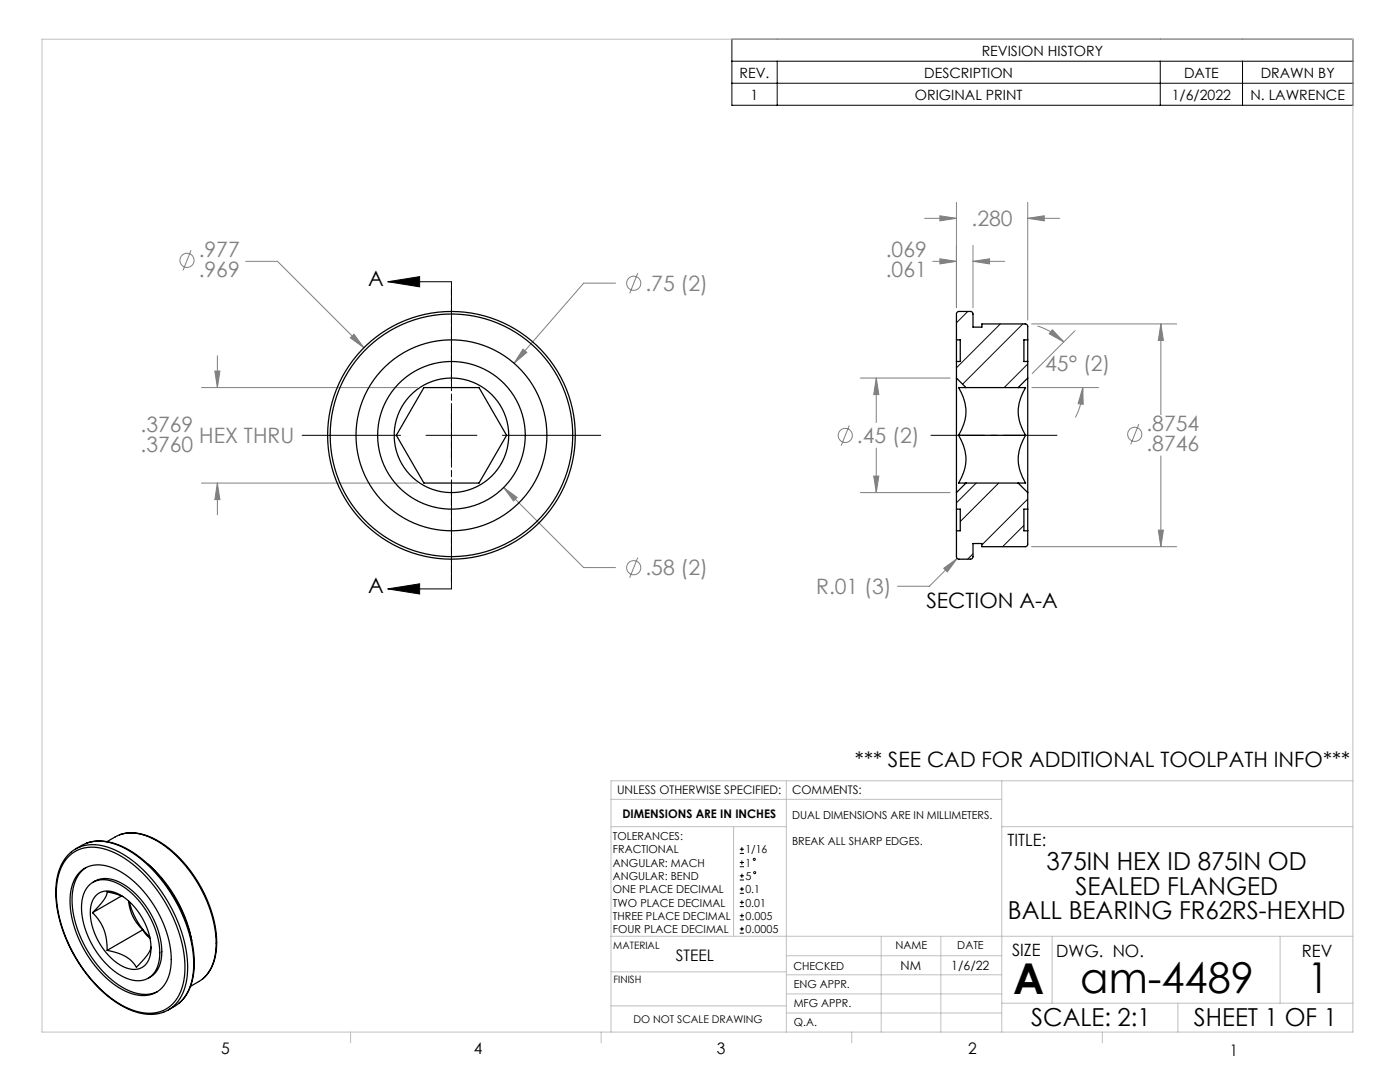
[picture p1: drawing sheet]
<svg xmlns="http://www.w3.org/2000/svg" width="279mm" height="216mm" viewBox="0 0 279 216" stroke-linecap="round" stroke-linejoin="round" font-family="sans-serif">
<g fill="none" stroke="#808080" stroke-width=".2">
<path d="M38.1 49.9l-1.6 4.1M49 52.1h6.4l17.2 17.3M122.8 56.5h-6.3l-13.9 16M127.3 54.5l-1.6 4M184.5 43.6h6.4M186.2 52.1h4.7M187.6 43.1l3.3 .5-3.3 .5zM187.6 51.6l3.3 .5-3.3 .6zM190.9 40.4v21M194.2 52.1l3.3-.5v1.1zM194.2 52.1h6.3M194.2 49v12.4"/>
<path d="M205.1 43.6l3.3-.5v1zM205.1 40.4v23.5M205.1 43.6h6.4M40.2 77.3h43.1M42.9 74h1l-.5 3.3zM43.4 71v6.3M69.9 67.4l.7-.7 2 2.7zM104.4 69.7l.7 .6-2.5 2.2zM171.7 75.4h17.9M174.9 75.4l.5 3.3h-1zM174.9 75.4v8.9M205.9 64.6h28.9"/>
<path d="M205.9 77.3h13.4M207.1 65a12.9 12.9 0 0 1 5.2 3.2M210 65.8l2.3 2.4-2.9-1.6zM214.6 66l-8.6 8.5M216.1 77.3l.1 3.4-1-.1zM216.1 77.3a12.9 12.9 0 0 1-1.5 6M231.7 64.6l.5 3.3h-1zM231.7 64.6v18.2M40.2 96.4h43.1M43.4 96.4l.5 3.3h-1zM43.4 96.4v6.3M100.5 97.3l2.7 2-.7 .7z"/>
<path d="M100.5 97.3l16 16h6.3M169.5 84.9l-1.6 4M171.7 98.3h17.9M174.4 95h1l-.5 3.3zM174.9 89.4v8.9M227.3 84.6l-1.6 4.1M231.7 91v18.1M127.3 111.3l-1.6 4M188.3 113.4l2.7-2-1.9 2.7zM191 111.4l-5.5 5.6h-6.4M205.9 109.1h28.9M231.2 105.8h1l-.5 3.3z"/>
<circle cx="37.3" cy="52" r="1.41"/>
<circle cx="126.5" cy="56.5" r="1.41"/>
<circle cx="168.7" cy="86.9" r="1.41"/>
<circle cx="226.5" cy="86.7" r="1.41"/>
<circle cx="126.5" cy="113.3" r="1.41"/>
</g>
<g fill="none" stroke="#000" stroke-width=".2">
<path d="M146.1 7.8h123.9v13.2h-123.9zM146.1 12.2h123.9M146.1 16.6h123.9M155.1 12.2v8.8M231.6 12.2v8.8M248 12.2v8.8M77.4 56.2l6.3-1v2zM77.4 56.2h12.7M90.1 57.1v19.6M60.3 86.9h19.6M85 86.9h10.2M90.1 81.8v10.1"/>
<path d="M90.1 97v19.7M100.3 86.9h19.6M77.4 117.5l6.3-1v2zM77.4 117.5h12.7M147.6 170.3h.9M147.6 169.5h.9M147.6 172.9h.9M147.6 172.1h.9M147.6 175.6h.9M147.6 174.8h.9M147.6 178.2h.9M147.6 177.4h.9"/>
<path d="M148.1 169v.9M148.1 171.7v.8M148.1 174.3v.9M148.1 177v.8M148.1 179.6v.9M147.6 180.9h.9M147.6 180.1h.9M147.6 183.5h.9M147.6 182.7h.9M147.6 186.2h.9M147.6 185.4h.9M148.1 182.3v.8"/>
<path d="M148.1 184.9v.9"/>
<circle cx="150.5" cy="171.5" r=".21"/>
<circle cx="150.6" cy="174.1" r=".21"/>
</g>
<path d="M185.8 86.9h25.1" fill="none" stroke="#000" stroke-width=".2" stroke-dasharray="15.2 1.3 1.3 1.3" stroke-dashoffset="4.6"/>
<path d="M90.1 56.2v61.3" fill="none" stroke="#000" stroke-width=".2" stroke-dasharray="1.3 .6" stroke-dashoffset=".5"/>
<g fill="none" stroke="#c0c0c0" stroke-width=".2">
<path d="M8.4 7.8h261.6v198.1h-261.6zM121.9 159.5h78M156.9 155.8v50.1M199.9 155.8v50.1M270 155.8h-148.1v50.1M121.9 165h35M146.4 165v21.8M199.9 165h70.1M121.9 186.8h148.1M121.9 193.9h35M156.9 198.3h43M156.9 194.5h43"/>
<path d="M156.9 190.7h43M175.9 186.8v19.1M187.8 186.8v19.1M210 186.8v13.4M255.5 186.8v13.4M70 205.9v2.2M120 205.9v2.2M121.9 200.7h35M156.9 202.1h43M170 205.9v2.2M199.9 200.2h70.1M220 205.9v2.2"/>
<path d="M235.1 200.2v5.7"/>
</g>
<path d="M77.4 56.2l6.3-1v2zM77.4 117.5l6.3-1v2z" fill="#000"/>
<path d="M70.6 66.7l-.7 .7 2.7 2zM43.4 96.4l.5 3.3h-1zM42.9 74h1l-.5 3.3zM104.4 69.7l-1.8 2.8 2.5-2.2zM100.5 97.3l2 2.7 .7-.7zM187.6 43.1l3.3 .5-3.3 .5zM205.1 43.6l3.3-.5v1zM194.2 52.1l3.3-.5v1.1zM187.6 51.6l3.3 .5-3.3 .6zM231.7 64.6l.5 3.3h-1zM231.2 105.8h1l-.5 3.3zM188.3 113.4l.8 .7 1.9-2.7zM216.1 77.3l.1 3.4-1-.1zM210 65.8l2.3 2.4-2.9-1.6zM174.9 75.4l.5 3.3h-1zM174.4 95h1l-.5 3.3z" fill="#808080"/>
<g fill="none" stroke="#000" stroke-width=".25">
<path d="M84.6 77.3h11l3.1 5.4 2.4 4.2-5.5 9.5h-11l-3.1-5.4-2.4-4.1zM190.9 67.8v-5.1l.1-.4 .4-.2h2.3l.3 .2 .2 .4v2.6h1.8v-.7l8.8 .1 .3 .3v2.8M190.9 75.4v22.9M190.9 67.8v4.3M190.9 67.8h.7v4.3h-.7M190.9 75.4l1.9 1.9M190.9 72.1v3.3M192.8 77.3h-1.5a8.4 8.4 0 0 1 0 9.6M192.8 77.3h10.4M203.2 77.3h1.5a8.4 8.4 0 0 0 0 9.6M205.1 75.4v22.9M205.1 67.8v4.3"/>
<path d="M205.1 72.1v3.3M205.1 67.8h-.8v4.3h.8M205.1 75.4l-1.9 1.9M190.9 98.3v3.3M191.3 86.9a8.4 8.4 0 0 1 0 9.5h1.5M191.3 86.9h13.4M192.8 96.4l-1.9 1.9M192.8 96.4h10.4M203.2 96.4l1.9 1.9M204.7 86.9a8.4 8.4 0 0 0 0 9.5h-1.5M205.1 98.3v3.3M190.9 105.9v5.2l.1 .3 .4 .2h2.3l.3-.2 .2-.3v-2.6h1.8v.6l8.8-.1 .3-.3v-2.8"/>
<path d="M190.9 101.6v4.3M190.9 101.6h.7v4.3h-.7M205.1 101.6v4.3M205.1 101.6h-.8v4.3h.8M13.9 170.7a7.5 7.5 0 0 1 8.3-.9 25.1 25.1 0 0 1 11.8 12.2 22.3 22.3 0 0 1 2.5 14.4 6.9 6.9 0 0 1-9.5 5.3 23 23 0 0 1-11.7-10.3 24.5 24.5 0 0 1-3.9-15.5 8.8 8.8 0 0 1 2.5-5.2zM14.2 170a10.3 10.3 0 0 0-3.1 8.5 28.8 28.8 0 0 0 13.1 22.1 10 10 0 0 0 8.4 1.4M14.2 170a7.4 7.4 0 0 1 7.3-.9 24.1 24.1 0 0 1 12.4 11.4 23.7 23.7 0 0 1 3.2 15.6 7.4 7.4 0 0 1-4.4 5.8M15.1 169.4a8.4 8.4 0 0 1 9-.5 27.2 27.2 0 0 1 12.7 14.5 19.8 19.8 0 0 1 1.2 13.4l-.9 1.7-1.4 1.7M15.8 174.1a5.8 5.8 0 0 1 6.7-.9 20.5 20.5 0 0 1 10.2 11.2 15.1 15.1 0 0 1 .8 10.9 5.4 5.4 0 0 1-7.3 3 19.5 19.5 0 0 1-10.4-10.7 15.5 15.5 0 0 1-1.1-11.6l.5-1zM17.1 173.1a7.1 7.1 0 0 0-2.7 6.4 22.2 22.2 0 0 0 10.4 17.7 7.1 7.1 0 0 0 6.6 .7M17.3 168.2a10 10 0 0 1 8.4 1.4 28.7 28.7 0 0 1 13.1 22.8 9.9 9.9 0 0 1-3.1 7.8M17.8 176.7a4.7 4.7 0 0 1 5.5-.5 16.7 16.7 0 0 1 8.5 15.1 4.3 4.3 0 0 1-4.8 4.4 12 12 0 0 1-7.7-5.8 15 15 0 0 1-2.9-10.6l.5-1.5z"/>
<path d="M18.6 176a5.2 5.2 0 0 1 5.6 .2 17 17 0 0 1 8.1 14.3 5.1 5.1 0 0 1-2.7 4.7M19.1 178.8a3.8 3.8 0 0 1 4.9-.3 13 13 0 0 1 6.1 11.7 3.4 3.4 0 0 1-5.2 2.8 12.7 12.7 0 0 1-6.8-12.2l.3-.9zM21.3 167.9l1.7-.9a7.6 7.6 0 0 1 7.3 .3 25.1 25.1 0 0 1 11.6 14.2 16.2 16.2 0 0 1 .3 11.5 6.2 6.2 0 0 1-2.5 2.9l-1.7 .9M23.9 166.6a9.1 9.1 0 0 1 7.9 1.3 25.7 25.7 0 0 1 11.4 20.8 8.7 8.7 0 0 1-2.7 6.6M24.2 178.8l-5.7 3.3M24.5 178.9l-3.1-.9a6.2 6.2 0 0 1-2.3 3.4l-.6 .7M25.7 179.8a9 9 0 0 0 2.8 5.7M25.8 179.9a14.2 14.2 0 0 0 4.1 7.1M29.5 172.4a27.4 27.4 0 0 1 8.8 15.3M18.5 182.1a9.6 9.6 0 0 1 2.9 7.5M28.5 185.5l.7 1.1 .7 .6M28.5 185.5l-7.1 4.1"/>
<path d="M30.1 189a5.5 5.5 0 0 1-1.8 2.8l-1.1 1.2a7.5 7.5 0 0 0-5.8-3.4M35.7 200.2l-2.1 1.3"/>
<circle cx="90.1" cy="86.9" r="24.2"/>
<circle cx="90.1" cy="86.9" r="24.7"/>
<circle cx="90.1" cy="86.9" r="14.7"/>
<circle cx="90.1" cy="86.9" r="11.4"/>
<circle cx="90.1" cy="86.9" r="19"/>
</g>
<path d="M193.1 62.1l-2.2 2.3M199.6 64.6l-8.7 8.8M204.1 64.6l-12 12.1M205.1 72.6l-4.7 4.7M194.8 96.4l-3.9 3.9M199.3 96.4l-7.7 7.7M205.1 99.6l-9.1 9.1M194.2 110.5l-1.1 1.1M204.3 104.8l-4.2 4.3" fill="none" stroke="#000" stroke-width=".2"/>
<g font-size="8.5">
<text x="202.2" y="198.3">A</text>
<text x="215.6" y="198.1">am-4489</text>
<text x="260.9" y="198.1">1</text>
</g>
<g font-size="4.9">
<text x="208.9" y="173.6">375IN HEX ID 875IN OD</text>
<text x="214.6" y="178.5">SEALED FLANGED</text>
<text x="201.2" y="183.5">BALL BEARING FR62RS-HEXHD</text>
<text x="205.8" y="204.8">SCALE: 2:1</text>
<text x="238.3" y="204.8">SHEET 1 OF 1</text>
</g>
<g font-size="4.2" fill="#808080">
<text x="193.9" y="45.2">.280</text>
<text x="39.6" y="51.2">.977</text>
<text x="176.8" y="51.2">.069</text>
<text x="39.6" y="55.3">.969</text>
<text x="128.8" y="58.1">.75 (2)</text>
<text x="176.8" y="55.3">.061</text>
<text x="208.6" y="74">45° (2)</text>
<text x="28" y="86.2">.3769</text>
<text x="39.8" y="88.4">HEX THRU</text>
<text x="171" y="88.4">.45 (2)</text>
<text x="228.8" y="85.9">.8754</text>
<text x="28" y="90.3">.3760</text>
<text x="228.8" y="90.1">.8746</text>
<text x="128.8" y="114.8">.58 (2)</text>
<text x="162.9" y="118.6">R.01 (3)</text>
</g>
<g font-size="4.2">
<text x="73.5" y="57">A</text>
<text x="73.5" y="118.3">A</text>
<text x="184.9" y="121.4">SECTION A-A</text>
<text x="170.6" y="153">*** SEE CAD FOR ADDITIONAL TOOLPATH INFO***</text>
</g>
<g font-size="3.4">
<text x="201.1" y="168.8">TITLE:</text>
<text x="202" y="190.8">SIZE</text>
<text x="210.8" y="190.9">DWG. NO.</text>
<text x="259.8" y="191">REV</text>
</g>
<g font-size="3.2">
<text x="134.9" y="191.7">STEEL</text>
<text x="44.2" y="210.4">5</text>
<text x="94.6" y="210.3">4</text>
<text x="143.1" y="210.4">3</text>
<text x="193.2" y="210.3">2</text>
<text x="245.4" y="210.6">1</text>
</g>
<g font-size="2.8">
<text x="195.9" y="11.1">REVISION HISTORY</text>
<text x="147.6" y="15.5">REV.</text>
<text x="184.5" y="15.5">DESCRIPTION</text>
<text x="236.3" y="15.5">DATE</text>
<text x="251.6" y="15.5">DRAWN BY</text>
<text x="149.8" y="19.9">1</text>
<text x="182.6" y="19.9">ORIGINAL PRINT</text>
<text x="233.8" y="19.9">1/6/2022</text>
<text x="249.5" y="19.9">N. LAWRENCE</text>
</g>
<g font-size="2.5">
<text x="179.7" y="193.5">NM</text>
<text x="189.9" y="193.5">1/6/22</text>
</g>
<g font-size="2.4">
<text x="123.1" y="158.5">UNLESS OTHERWISE SPECIFIED:</text>
<text x="158.1" y="158.5">COMMENTS:</text>
<text x="124.2" y="163.2">DIMENSIONS ARE IN INCHES</text>
</g>
<g font-size="2.2">
<text x="122.3" y="167.6">TOLERANCES:</text>
<text x="158.1" y="163.4">DUAL DIMENSIONS ARE IN MILLIMETERS.</text>
<text x="122.3" y="170.3">FRACTIONAL</text>
<text x="122.3" y="172.9">ANGULAR: MACH</text>
<text x="148.8" y="170.3">1/16</text>
<text x="148.8" y="172.9">1</text>
<text x="158.1" y="168.7">BREAK ALL SHARP EDGES.</text>
<text x="122.3" y="175.6">ANGULAR: BEND</text>
<text x="122.3" y="178.2">ONE PLACE DECIMAL</text>
<text x="148.8" y="175.6">5</text>
<text x="148.8" y="178.2">0.1</text>
<text x="122.3" y="180.9">TWO PLACE DECIMAL</text>
<text x="122.3" y="183.5">THREE PLACE DECIMAL</text>
<text x="148.8" y="180.9">0.01</text>
<text x="148.8" y="183.5">0.005</text>
<text x="122.3" y="186.2">FOUR PLACE DECIMAL</text>
<text x="148.8" y="186.2">0.0005</text>
<text x="178.7" y="189.4">NAME</text>
<text x="191" y="189.4">DATE</text>
<text x="158.3" y="193.5">CHECKED</text>
<text x="158.4" y="197.1">ENG APPR.</text>
<text x="158.4" y="201">MFG APPR.</text>
<text x="158.5" y="204.7">Q.A.</text>
</g>
<text font-size="2.1" x="126.4" y="204">DO NOT SCALE DRAWING</text>
<g font-size="2">
<text x="122.4" y="189.4">MATERIAL</text>
<text x="122.4" y="196.2">FINISH</text>
</g>
</svg>
